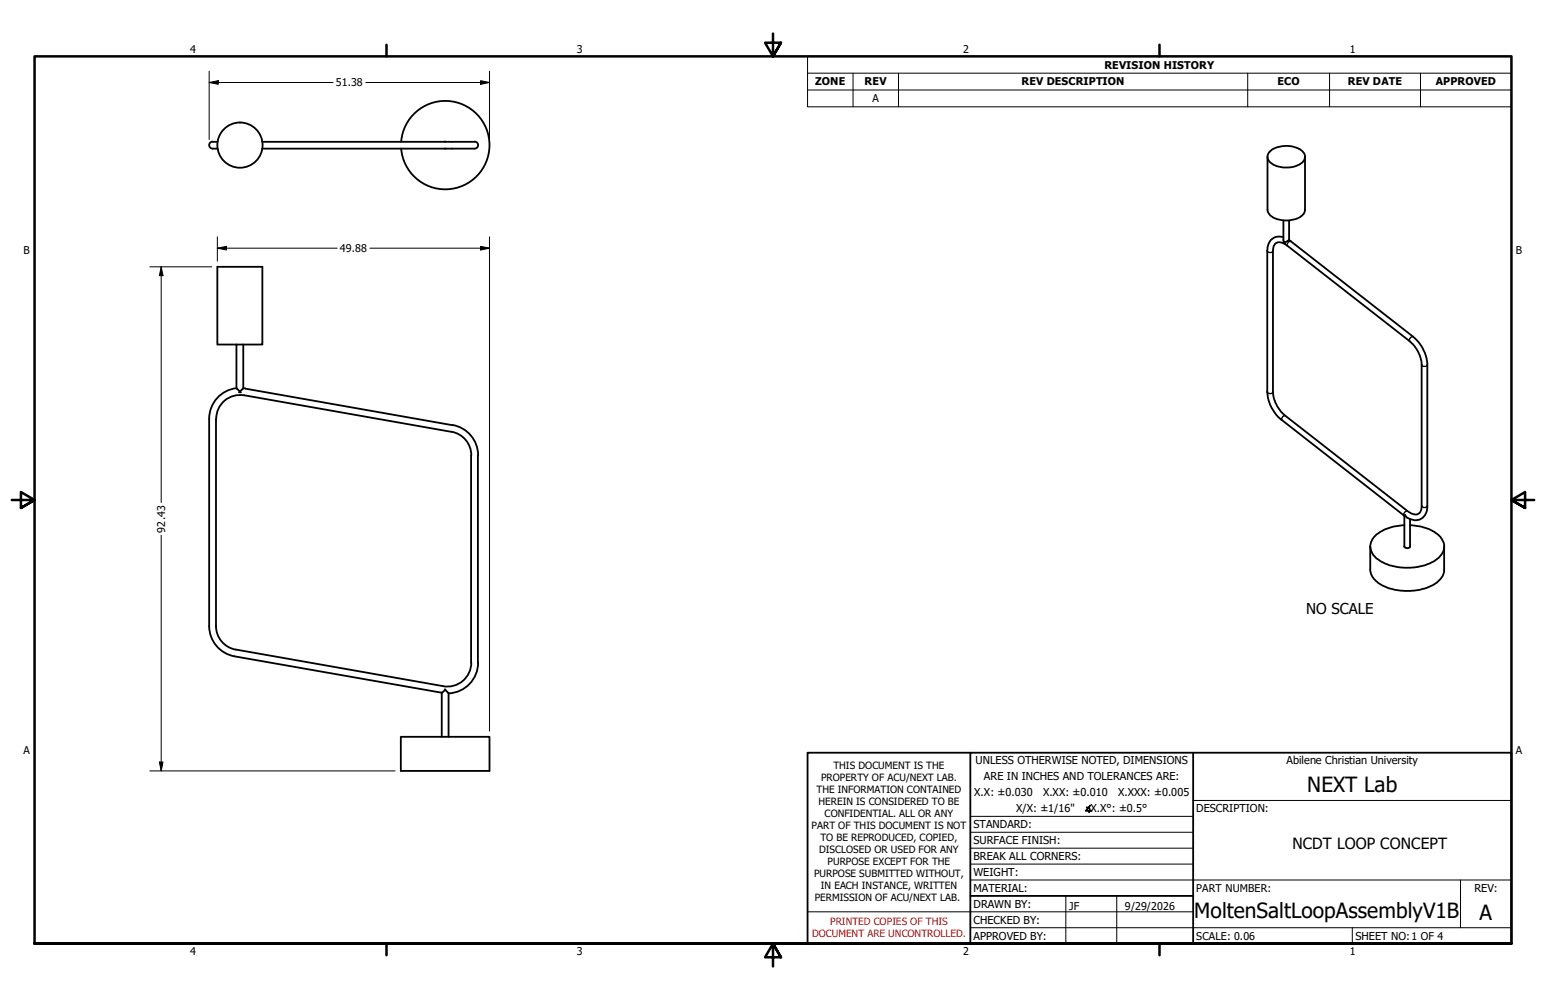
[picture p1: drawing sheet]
<svg xmlns="http://www.w3.org/2000/svg" width="432mm" height="279mm" viewBox="0 0 432 279" stroke-linecap="round" stroke-linejoin="round" font-family="sans-serif">
<!-- layer: Visible (ANSI) -->
<g fill="none" stroke="#000" stroke-width=".51">
<path d="M59.4 39.6h1.4M59.4 39.6a.98 .98 0 0 0-1 .9 .98 .98 0 0 0 1 1M73.2 39.6h59.4a.98 .98 0 0 1 .9 .9 .98 .98 0 0 1-.9 1h-59.4M112.1 39.6a12.4 12.4 0 0 1 18.7-9.6 12.4 12.4 0 0 1 0 21.1 12.4 12.4 0 0 1-18.7-9.6M124.2 39.6h.3M59.4 41.5h1.4M124.2 41.5h.3M354 43.8v14.8a4.1 4.1 0 0 0 4.1 2.9 6.1 6.1 0 0 0 6.3-2.2l.1-15.5M354.5 42.5a7.2 7.2 0 0 1 9.7 .2 2.44 2.44 0 0 1-1.9 3.5 7.5 7.5 0 0 1-7.8-1.2l-.4-.7-.1-.7zM60.7 74.5h12.6v21.8h-12.6zM356.1 68.1a2.43 2.43 0 0 1 3.2 .4l34.4 26.8a9.3 9.3 0 0 1 3.4 6.6v39.5a1.89 1.89 0 0 1-2.2 2.3l-1.8-1-34.1-26.6a9.7 9.7 0 0 1-3.5-6.6v-39.7l.2-.8zM358.5 66.3a3.5 3.5 0 0 0-4.6 3.8v39.4a10.7 10.7 0 0 0 4.1 7.8l34.2 26.8"/>
<path d="M358.5 61.6v5.8a.33 .33 0 0 0 .2 .4 .33 .33 0 0 0 .5-.2l.8-.5M358.6 67.9l.2 .2zM360 67.1l34.7 26.9a11.2 11.2 0 0 1 4 7.9v39.5a3.5 3.5 0 0 1-2.1 3.7 3.5 3.5 0 0 1-4.1-1h-.3M360 61.6v5.5M66 96.3v12.2l1 .9 .9-.9v-12.2M60.3 117v57.9a6.7 6.7 0 0 0 5.6 6.6l57.9 10.2M66.1 108.4a8.6 8.6 0 0 0-7.7 8.6v57.9a8.6 8.6 0 0 0 7.1 8.5M66.8 109.6l.2-.2 .2 .2zM68 108.4l.5 .1M68.1 110.4l57.9 10.3M68.2 110.5a6.6 6.6 0 0 0-7.8 6.5M68.5 108.6l57.9 10.2"/>
<path d="M126.4 118.7a8.6 8.6 0 0 1 7.1 8.5v58M126.1 120.6a6.7 6.7 0 0 1 5.5 6.6M131.6 127.3v57.9M382.7 152.7v6.4a5.9 5.9 0 0 0 4.5 4.9 15.4 15.4 0 0 0 14.3-1.4l1.4-1.6 .5-1.3v-7M392.2 152.6a.84 .84 0 0 0 .8 .6 .84 .84 0 0 0 .8-.6M392.2 146.7a11 11 0 0 0-8.9 3.9 4.3 4.3 0 0 0 2.1 6.1 15.5 15.5 0 0 0 16.4-.8 4.1 4.1 0 0 0-.9-7.1 13.9 13.9 0 0 0-7.1-2.1M392.2 144.1v8.6M392.4 144h.1M393.8 145v7.7M65.5 183.4l57.9 10.1M123.4 193.5l.5-.3a.42 .42 0 0 1 .3-.4 .42 .42 0 0 1 .5 .2l.6 .7v12.2M123.4 193.5v12.4"/>
<path d="M124.3 192.7h.1M131.6 185.1a6.7 6.7 0 0 1-7.8 6.6M133.5 185.1a8.6 8.6 0 0 1-8.2 8.6M112 205.9h24.7v9.5h-24.7z"/>
<circle cx="67" cy="40.5" r="6.3"/>
</g>
<!-- layer: Visible Narrow (ANSI) -->
<path d="M353.9 70.1a.93 .93 0 0 0 1.6 0M360.6 67.4a.94 .94 0 0 0-1.1 1.2M394.7 94a1.09 1.09 0 0 0-1 1.3M353.9 109.5a.87 .87 0 0 0 .8 .5 .87 .87 0 0 0 .8-.5M359 116.1a1 1 0 0 0-1 1.2M397.1 101.9a.93 .93 0 0 0 1.6 0M393.1 142.7a1.09 1.09 0 0 0-1 1.3M397.1 141.4a.93 .93 0 0 0 1.6 0" fill="none" stroke="#000" stroke-width=".38"/>
<!-- layer: Border (ANSI) -->
<path d="M107.9 12.5v3.2M215.9 9.4v6.3l-2.2-3.8h4.4l-2.2 3.8 2.2-3.8M323.8 12.5v3.2M3.3 139.7h6.4l-3.9-2.2v4.4l3.9-2.2-3.9 2.2M428.5 139.7h-6.4l3.9-2.2v4.4l-3.9-2.2 3.9 2.2M9.7 263.7v-248h412.4v248h-412.4h412.4M107.9 263.7v3.2M218.1 267.5l-2.2-3.8 2.2 3.8h-4.4l2.2-3.8v6.3M323.8 263.7v3.2" fill="none" stroke="#000" stroke-width=".7"/>
<!-- layer: Title (ANSI) -->
<path d="M271 228.1h62.2M271 232.5h62.2M271 237h62.2M333.2 223.6h88.9M225.6 254.8h107.6M271 245.9h151.1M271 259.2h151.1M271 241.4h62.2M297.7 250.3v13.4M311.9 250.3v13.4M377.7 259.2v4.5M407.9 245.9v13.3" fill="none" stroke="#000" stroke-width=".28"/>
<path d="M271 210.3h-45.4v53.4h45.4M333.2 210.3h-62.2v53.4h62.2M333.2 210.3h88.9v53.4h-88.9zM271 250.3h62.2" fill="none" stroke="#000" stroke-width=".51"/>
<!-- layer: Dimension (ANSI) -->
<g fill="none" stroke="#000" stroke-width=".28">
<path d="M58.4 19.9v19.1M136.7 19.9v19.1M58.4 23.1l2.6-.6v1.1zM58.4 23.1h34.6M102.2 23.1h34.5M134.2 22.5l2.5 .6-2.5 .5zM41.8 74.5h17.3M45 74.5l.5 2.5h-1zM45 74.5v65.9M60.7 69.3l2.5-.5v1zM60.7 69.3h33.5M60.7 66.2v6.8"/>
<path d="M103.3 69.3h33.4M134.2 68.8l2.5 .5-2.5 .5zM136.7 66.2v138.1M45 149.5v65.9M41.8 215.4h68.6M44.5 212.9h1l-.5 2.5z"/>
</g>
<path d="M58.4 23.1l2.6-.6v1.1zM134.2 22.5l2.5 .6-2.5 .5zM45 74.5l.5 2.5h-1zM60.7 69.3l2.5-.5v1zM134.2 68.8l2.5 .5-2.5 .5zM44.5 212.9h1l-.5 2.5z" fill="#000"/>
<!-- layer: Symbol (ANSI) -->
<path d="M225.6 20.4v-4.7h196.5v4.7M225.6 25.1h196.5M238.3 20.4v9.4M251 20.4v9.4M348.5 20.4v9.4M371.3 20.4v9.4M396.7 20.4v9.4M422.1 20.4h-196.5v4.7M422.1 20.4v9.4h-196.5v-4.7" fill="none" stroke="#000" stroke-width=".28"/>
<g font-size="5.8">
<text x="365.1" y="221.4">NEXT Lab</text>
<text x="333.6" y="256.4">MoltenSaltLoopAssemblyV1B</text>
<text x="413.3" y="256.9">A</text>
</g>
<text font-size="4.3" x="361" y="237.2">NCDT LOOP CONCEPT</text>
<text font-size="4.2" x="364.8" y="171.4">NO SCALE</text>
<g font-size="3">
<text x="53.1" y="14.7">4</text>
<text x="161.1" y="14.7">3</text>
<text x="269" y="14.7">2</text>
<text x="377" y="14.7">1</text>
<text x="227.7" y="23.9">ZONE</text>
<text x="241.5" y="23.9">REV</text>
<text x="285.3" y="23.9">REV DESCRIPTION</text>
<text x="308.5" y="19.2">REVISION HISTORY</text>
<text x="356.8" y="23.9">ECO</text>
<text x="376.5" y="23.9">REV DATE</text>
<text x="401" y="23.9">APPROVED</text>
<text x="93.8" y="24.1">51.38</text>
<text x="243.6" y="28.6">A</text>
<text x="6.6" y="70.9">B</text>
<text x="94.9" y="70.5">49.88</text>
<text x="423.4" y="70.9">B</text>
<text x="46.1" y="148.8" transform="rotate(-90 46.1 148.8)">92.43</text>
<text x="6.6" y="210.6">A</text>
<text x="272.5" y="213.4">UNLESS OTHERWISE NOTED, DIMENSIONS</text>
<text x="359.3" y="213.4">Abilene Christian University</text>
<text x="423.4" y="210.6">A</text>
<text x="274.8" y="218.1">ARE IN INCHES AND TOLERANCES ARE:</text>
<text x="272.1" y="222.5">X.X: ±0.030</text>
<text x="283.8" y="226.8">X/X: ±1/16&quot;</text>
<text x="291.3" y="222.5">X.XX: ±0.010</text>
<text x="303" y="226.8">∡X.X°: ±0.5°</text>
<text x="312.3" y="222.5">X.XXX: ±0.005</text>
<text x="334.1" y="226.9">DESCRIPTION:</text>
<text x="271.9" y="231.4">STANDARD:</text>
<text x="271.9" y="235.8">SURFACE FINISH:</text>
<text x="271.9" y="244.7">WEIGHT:</text>
<text x="271.9" y="240.3">BREAK ALL CORNERS:</text>
<text x="271.9" y="249.2">MATERIAL:</text>
<text x="334.1" y="249.2">PART NUMBER:</text>
<text x="411.8" y="249.2">REV:</text>
<text x="271.9" y="253.6">DRAWN BY:</text>
<text x="298.6" y="254.3">JF</text>
<text x="314.2" y="254.2">9/29/2026</text>
<text x="271.9" y="262.5">APPROVED BY:</text>
<text x="271.9" y="258.1">CHECKED BY:</text>
<text x="334.1" y="262.5">SCALE: 0.06</text>
<text x="378.6" y="262.5">SHEET NO:1 OF 4</text>
<text x="53.1" y="266.9">4</text>
<text x="161.1" y="266.9">3</text>
<text x="269" y="266.9">2</text>
<text x="377" y="266.9">1</text>
</g>
<g font-size="2.8">
<text x="232.8" y="214.9">THIS DOCUMENT IS THE</text>
<text x="228" y="221.6">THE INFORMATION CONTAINED</text>
<text x="229.4" y="218.3">PROPERTY OF ACU/NEXT LAB.</text>
<text x="228.6" y="225">HEREIN IS CONSIDERED TO BE</text>
<text x="226.7" y="231.7">PART OF THIS DOCUMENT IS NOT</text>
<text x="230.3" y="228.3">CONFIDENTIAL. ALL OR ANY</text>
<text x="228.8" y="238.4">DISCLOSED OR USED FOR ANY</text>
<text x="229.2" y="235">TO BE REPRODUCED, COPIED,</text>
<text x="227.4" y="245">PURPOSE SUBMITTED WITHOUT,</text>
<text x="231.1" y="241.7">PURPOSE EXCEPT FOR THE</text>
<text x="227.6" y="251.8">PERMISSION OF ACU/NEXT LAB.</text>
<text x="229.2" y="248.4">IN EACH INSTANCE, WRITTEN</text>
</g>
<g font-size="2.8" fill="#f00">
<text x="226.8" y="261.9">DOCUMENT ARE UNCONTROLLED.</text>
<text x="231.9" y="258.6">PRINTED COPIES OF THIS</text>
</g>
</svg>
